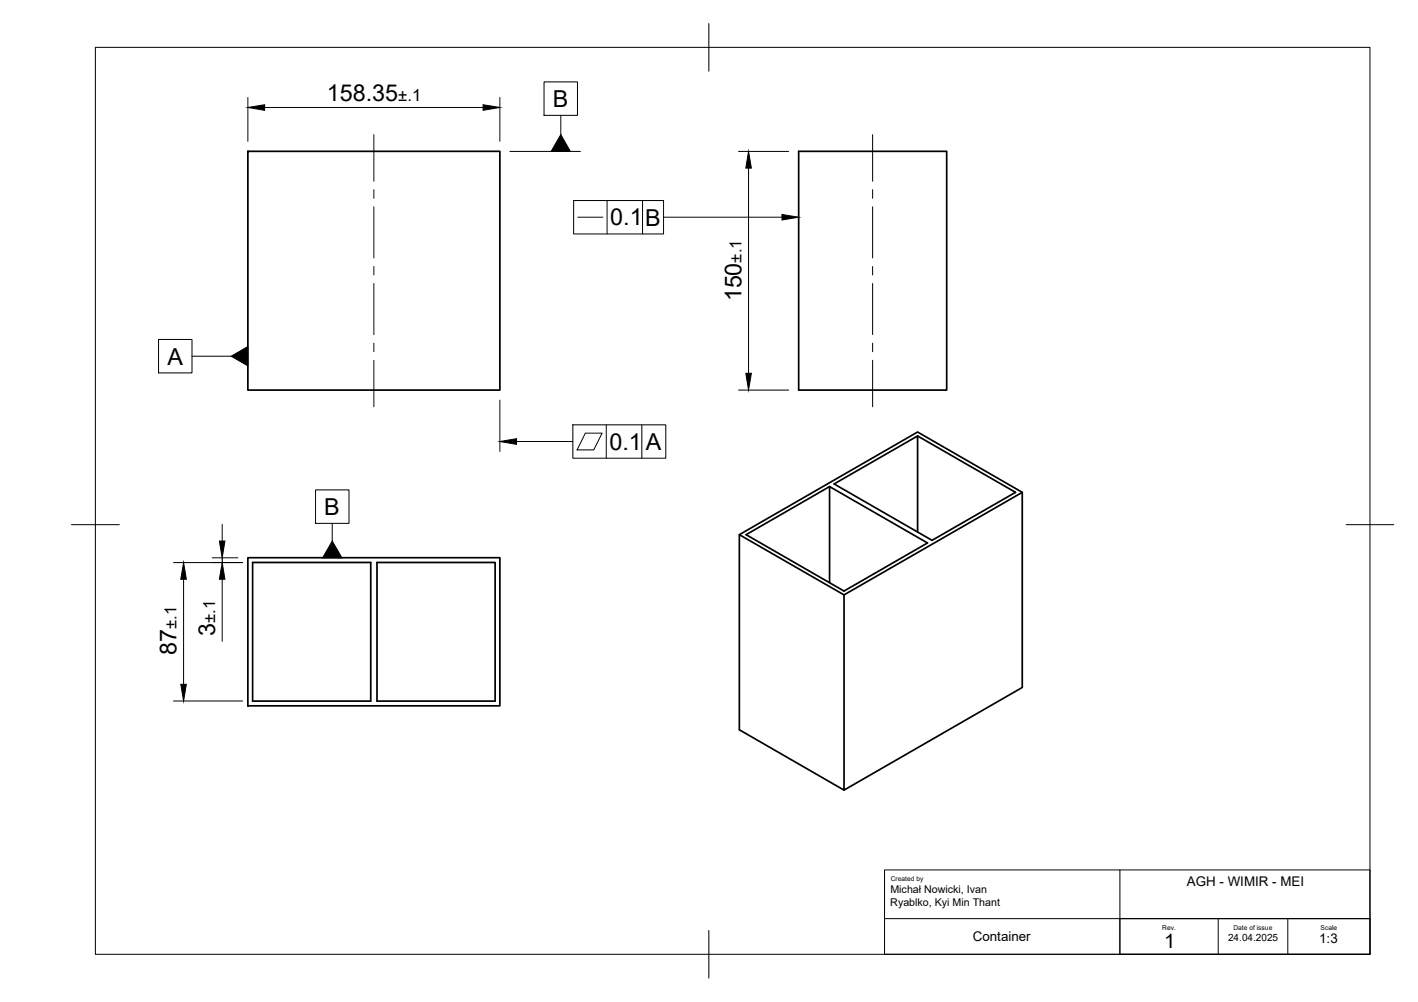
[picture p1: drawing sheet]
<svg xmlns="http://www.w3.org/2000/svg" width="297mm" height="210mm" viewBox="0 0 297 210" stroke-linecap="round" stroke-linejoin="round" font-family="sans-serif">
<!-- layer: Visible -->
<path d="M51.9 31.7h52.8v50h-52.8zM167.3 31.7h31v50h-31zM192.2 91.3l20.5 11.8-17.5 10.1-20.5-11.8 17.5-10.1v20.2M51.9 116.8h52.8v31.1h-52.8zM52.9 117.8h24.8v29.1h-24.8zM79 117.8h24.7v29.1h-24.7zM154.9 112l21.9 12.6M173.8 101.9l-17.5 10.1 20.5 11.8 17.5-10.1-20.5-11.8v20.2M214.1 103.1l-37.3 21.5v40.9l-21.9-12.6v-40.9l37.3-21.5 21.9 12.6v40.9l-37.3 21.5" fill="none" stroke="#000" stroke-width=".36"/>
<!-- layer: BORDER -->
<path d="M20 9.9h267v190h-267zM148.5 4.9v10M15 109.9h10M282 109.9h10M148.5 194.9v10" fill="none" stroke="#000" stroke-width=".21"/>
<!-- layer: Smart Centers -->
<g fill="none" stroke="#000" stroke-width=".21">
<path d="M78.3 28.2v9.8M78.3 39.7v1.8M182.8 28.2v9.8M182.8 39.7v1.8M78.3 43.3v10.7M78.3 55.8v1.8M78.3 59.4v10.7M182.8 43.3v10.7M182.8 55.8v1.8M182.8 59.4v10.7M78.3 71.9v1.8M78.3 75.5v9.7"/>
<path d="M182.8 71.9v1.8M182.8 75.5v9.7"/>
</g>
<!-- layer: FD_Dimensions -->
<g fill="none" stroke="#000" stroke-width=".21">
<path d="M51.9 20.4v9.2M55.4 22.5h45.8M104.7 20.4v9.2M154.7 31.7h10.5M156.8 35.2v43M154.7 81.7h10.5M36.3 117.8h14.5M44.4 116.9h5.4M46.5 109.8v3.5M46.5 116.9v.9M38.5 121.3v22.1M46.5 121.3v13"/>
<path d="M36.3 146.8h14.5"/>
</g>
<path d="M51.9 22.5l3.5-.6v1.2zM101.2 21.9l3.5 .6-3.5 .6zM156.8 31.7l.6 3.5h-1.2zM156.2 78.2h1.2l-.6 3.5zM46 113.3h1.1l-.6 3.6zM38.5 117.8l.5 3.5h-1.1zM46.5 117.8l.6 3.5h-1.1zM37.9 143.4h1.1l-.5 3.4z" fill="#000" stroke="#000" stroke-width=".21"/>
<!-- layer: Custom Tables -->
<path d="M185.3 182.2h101.7v17.7h-101.7zM234.6 182.2v17.7v-7.5h52.4h-101.7M255.2 192.4v7.5M269.8 192.4v7.5" fill="none" stroke="#000" stroke-width=".21"/>
<g fill="none" stroke="#000" stroke-width=".21">
<path d="M114 17.2h7v7h-7zM106.8 31.7h14.8M117.5 24.2v4M120.2 42h18.8v7h-18.8zM121 45.5h5.3M127.2 42v7M134.6 42v7M139 45.5h24.8M33.2 71.1h7v7h-7zM40.2 74.6h8.2M104.7 83.8v10.8M108.2 92.5h11.8"/>
<path d="M120 89h19.5v7h-19.5zM122.6 90.7h3.5l-1.7 3.5h-3.5zM127 89v7M134.5 89v7M66.1 102.6h7v7h-7zM69.6 109.6v3.7"/>
</g>
<path d="M117.5 28.2l2 3.5h-4.1zM163.8 44.9l3.5 .6-3.5 .6zM48.4 74.6l3.5-2v4zM104.7 92.5l3.5-.6v1.2zM69.6 113.3l2 3.6h-4z" fill="#000" stroke="#000" stroke-width=".21"/>
<g font-size="4.9">
<text x="68.5" y="21.1">158.35</text>
<text x="115.8" y="22.4">B</text>
<text x="127.8" y="47.2">0.1</text>
<text x="135.1" y="47.3">B</text>
<text x="155.3" y="63.2" transform="rotate(-90 155.3 63.2)">150</text>
<text x="35.1" y="76.4">A</text>
<text x="127.7" y="94.2">0.1</text>
<text x="135.3" y="94.2">A</text>
<text x="67.9" y="107.9">B</text>
<text x="37" y="137.3" transform="rotate(-90 37 137.3)">87</text>
<text x="45.1" y="133.2" transform="rotate(-90 45.1 133.2)">3</text>
</g>
<text font-size="4.2" x="243.9" y="198.5">1</text>
<g font-size="3.5">
<text x="83.4" y="21.1">±.1</text>
<text x="155.3" y="55" transform="rotate(-90 155.3 55)">±.1</text>
<text x="37" y="131.8" transform="rotate(-90 37 131.8)">±.1</text>
<text x="45.1" y="130.4" transform="rotate(-90 45.1 130.4)">±.1</text>
</g>
<g font-size="2.8">
<text x="248.6" y="185.7">AGH - WIMIR - MEI</text>
<text x="203.8" y="197.2">Container</text>
<text x="276.4" y="197.5">1:3</text>
</g>
<g font-size="2.2">
<text x="186.5" y="189.8">Ryablko, Kyi Min Thant</text>
<text x="186.5" y="187.1">Michał Nowicki, Ivan</text>
</g>
<text font-size="2.1" x="257.3" y="197">24.04.2025</text>
<g font-size="1.4">
<text x="186.6" y="184.7">Created by</text>
<text x="243.5" y="194.8">Rev.</text>
<text x="258.4" y="194.9">Date of issue</text>
<text x="276.6" y="194.9">Scale</text>
</g>
</svg>
